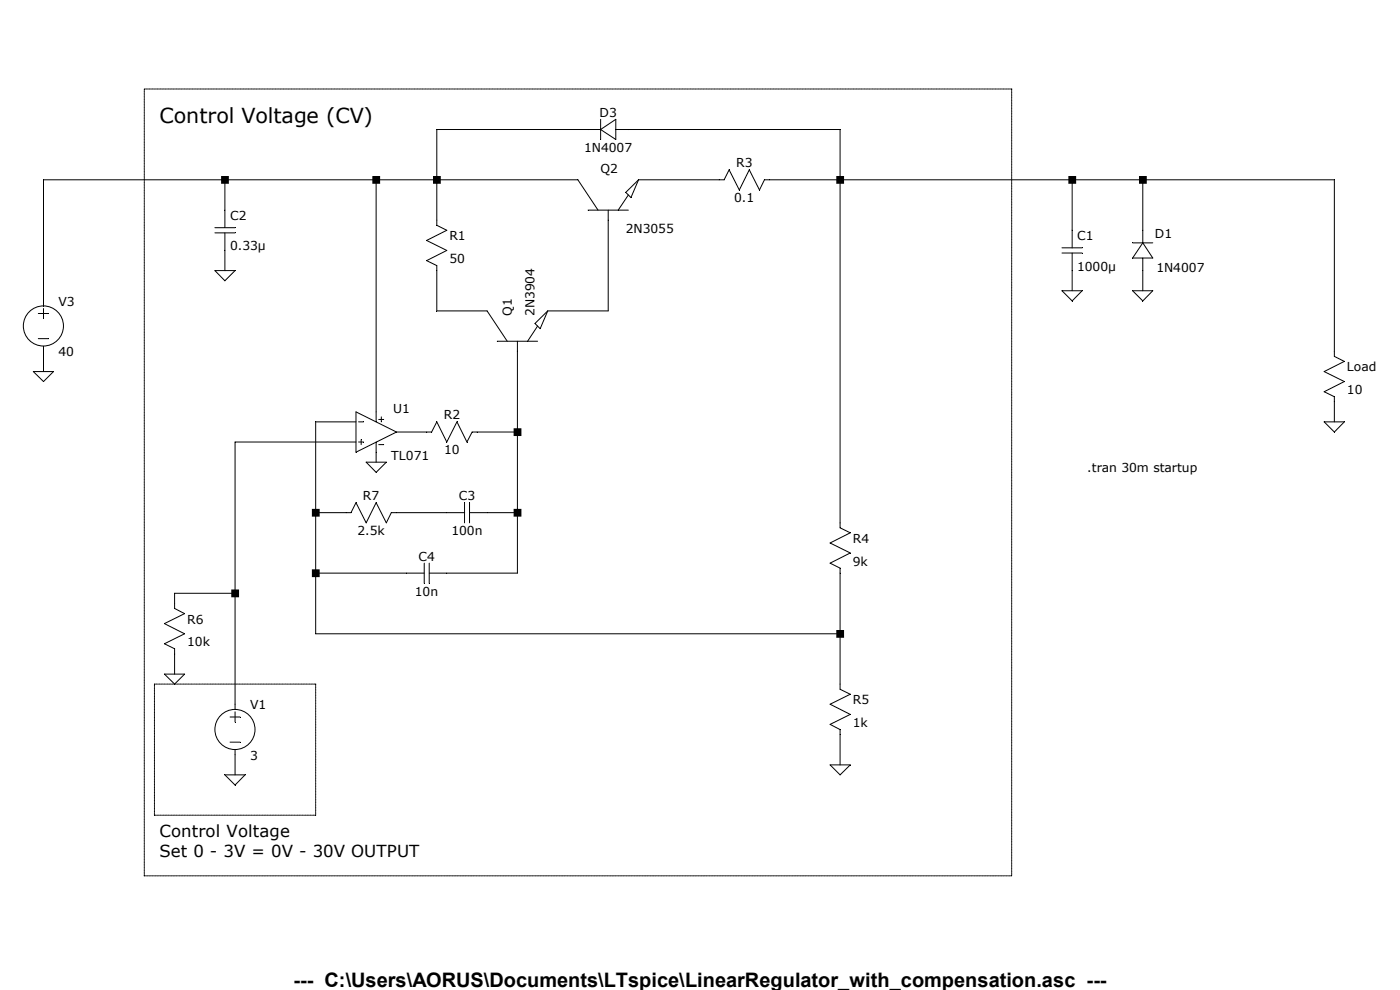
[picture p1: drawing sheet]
<svg xmlns="http://www.w3.org/2000/svg" width="297mm" height="210mm" viewBox="0 0 297 210" stroke-linecap="round" stroke-linejoin="round" font-family="sans-serif">
<g fill="none" stroke="#000" stroke-width=".21">
<path d="M47.7 38.1v10.2M79.8 38.1v51.4M127.4 25.3v4.3M127.4 27.5l3.2-2.2v4.3zM127.4 27.5h-34.7v20.3l2.1 1.1-4.3 2.1 4.3 2.1-4.3 2.2 2.2 1v9.7h10.6l4.3 6.4M130.6 27.5h47.6v84.5l2.2 1-4.3 2.2 4.3 2.1-4.3 2.2 2.1 1v25.7l2.2 1.1-4.3 2.1 4.3 2.2-4.3 2.1 2.1 1.1v7.5M135.5 38.1h18.1l1.1-2.1 2.1 4.3 2.2-4.3 2.1 4.3 1.1-2.2h120.9v37.5l2.1 1.1-4.3 2.1 4.3 2.1-4.3 2.2 2.2 1.1v5.3M227.5 38.1v14.5M242.4 38.1v13.4M45.6 48.3h4.3M45.6 49.4h4.3M45.6 57.4h4.3l-2.2 2.2z"/>
<path d="M47.7 49.4v8M124.8 44.6h8.5M126.9 44.6l-4.3-6.5h-113.4v26.8M129 44.6v21.4h-12.8M132.8 40.8l2.7-2.7-1.6 3.8zM133.3 41.4l-2.2 3.2M225.3 52.6h4.3M225.3 53.7h4.3M227.5 53.7v8M240.3 51.5h4.3M242.4 51.5l2.2 3.2h-4.3zM242.4 54.7v7"/>
<path d="M7.1 78.8h4.2l-2.1 2.1zM8.1 66.5h2.2M8.1 71.8h2.2M9.2 65.4v2.2M9.2 73.4v5.4M105.5 72.4h8.5M109.8 72.4v49.2h-18.7M113.5 68.6l2.7-2.6-1.6 3.7zM114 69.2l-2.1 3.2M225.3 61.7h4.3l-2.1 2.1zM240.3 61.7h4.3l-2.2 2.1zM75.5 93.8h-25.6v56.7"/>
<path d="M75.5 87.4l8.6 4.3-8.6 4.2zM75.5 89.5h-8.5v45h111.2M76.1 89.5h1M76.1 93.8h1M76.6 93.3v1M77.7 98h4.3l-2.2 2.2zM79.8 93.8v4.2M80.3 89h1.1M80.3 94.3h1.1M80.9 88.4v1.1M84.1 91.7h7.5l1.1-2.2 2.1 4.3 2.1-4.3 2.2 4.3 1.1-2.1h9.6M280.9 89.5h4.3l-2.1 2.2z"/>
<path d="M67 108.8h7.5l1-2.2 2.2 4.3 2.1-4.3 2.2 4.3 1-2.1h15.6M90 119.5v4.2M91.1 119.5v4.2M98.6 106.6v4.3M99.6 108.8h10.2M99.6 106.6v4.3M49.9 125.9h-12.9v3.2l2.2 1.1-4.3 2.1 4.3 2.2-4.3 2.1 2.1 1v5.4M67 121.6h23M34.9 143h4.3l-2.2 2.1zM48.8 152.1h2.1M48.8 157.4h2.1M49.9 151v2.2"/>
<path d="M49.9 159v5.4M47.7 164.4h4.3l-2.1 2.1zM176.1 162.3h4.3l-2.2 2.1z"/>
<circle cx="9.2" cy="69.2" r="4.3"/>
<circle cx="49.8" cy="154.7" r="4.3"/>
</g>
<path d="M46.9 37.3h1.7v1.7h-1.7zM49.1 125.1h1.6v1.6h-1.6zM66.2 107.9h1.6v1.7h-1.6zM66.2 120.8h1.6v1.6h-1.6zM79 37.3h1.6v1.7h-1.6zM91.9 37.3h1.6v1.7h-1.6zM109 90.8h1.6v1.7h-1.6zM109 107.9h1.6v1.7h-1.6zM177.4 37.3h1.7v1.7h-1.7zM177.4 133.6h1.7v1.7h-1.7zM226.7 37.3h1.6v1.7h-1.6zM241.6 37.3h1.7v1.7h-1.7z" fill-rule="evenodd" fill="#000"/>
<path d="M30.6 18.9h184M214.6 18.9v166.9M32.8 145.1h34.2M67 145.1v27.8M32.8 172.9v-27.8M67 172.9h-34.2M30.6 185.8v-166.9M214.6 185.8h-184" fill="none" stroke="#000" stroke-width=".21" stroke-dasharray=".2 .2"/>
<text font-size="4.4" x="33.8" y="26">Control Voltage (CV)</text>
<text font-size="4.2" x="62.3" y="209.3">--- C:\Users\AORUS\Documents\LTspice\LinearRegulator_with_compensation.asc ---</text>
<g font-size="3.5">
<text x="33.8" y="177.6">Control Voltage</text>
<text x="33.8" y="181.9">Set 0 - 3V = 0V - 30V OUTPUT</text>
</g>
<g font-size="2.6">
<text x="127.2" y="24.8">D3</text>
<text x="123.9" y="32.2">1N4007</text>
<text x="156.2" y="35.5">R3</text>
<text x="127.4" y="36.7">Q2</text>
<text x="48.8" y="46.7">C2</text>
<text x="155.7" y="42.9">0.1</text>
<text x="48.8" y="53.1">0.33µ</text>
<text x="95.3" y="51">R1</text>
<text x="132.8" y="49.5">2N3055</text>
<text x="228.5" y="51">C1</text>
<text x="245" y="50.6">D1</text>
<text x="95.3" y="55.8">50</text>
<text x="228.5" y="57.4">1000µ</text>
<text x="245.3" y="57.7">1N4007</text>
<text x="12.4" y="64.9">V3</text>
<text x="108.6" y="67.1" transform="rotate(-90 108.6 67.1)">Q1</text>
<text x="113.4" y="67.1" transform="rotate(-90 113.4 67.1)">2N3904</text>
<text x="12.4" y="75.6">40</text>
<text x="285.8" y="78.8">Load</text>
<text x="285.8" y="83.6">10</text>
<text x="83.4" y="87.6">U1</text>
<text x="94.1" y="89">R2</text>
<text x="83" y="97.5">TL071</text>
<text x="94.2" y="96.4">10</text>
<text x="230.7" y="100.2">.tran 30m startup</text>
<text x="77" y="106.1">R7</text>
<text x="97.3" y="106.1">C3</text>
<text x="75.8" y="113.5">2.5k</text>
<text x="95.8" y="113.5">100n</text>
<text x="88.8" y="119">C4</text>
<text x="180.9" y="115.1">R4</text>
<text x="180.9" y="120">9k</text>
<text x="88" y="126.4">10n</text>
<text x="39.7" y="132.3">R6</text>
<text x="39.7" y="137.1">10k</text>
<text x="180.9" y="149.4">R5</text>
<text x="53.1" y="150.5">V1</text>
<text x="180.9" y="154.2">1k</text>
<text x="53.1" y="161.2">3</text>
</g>
</svg>
